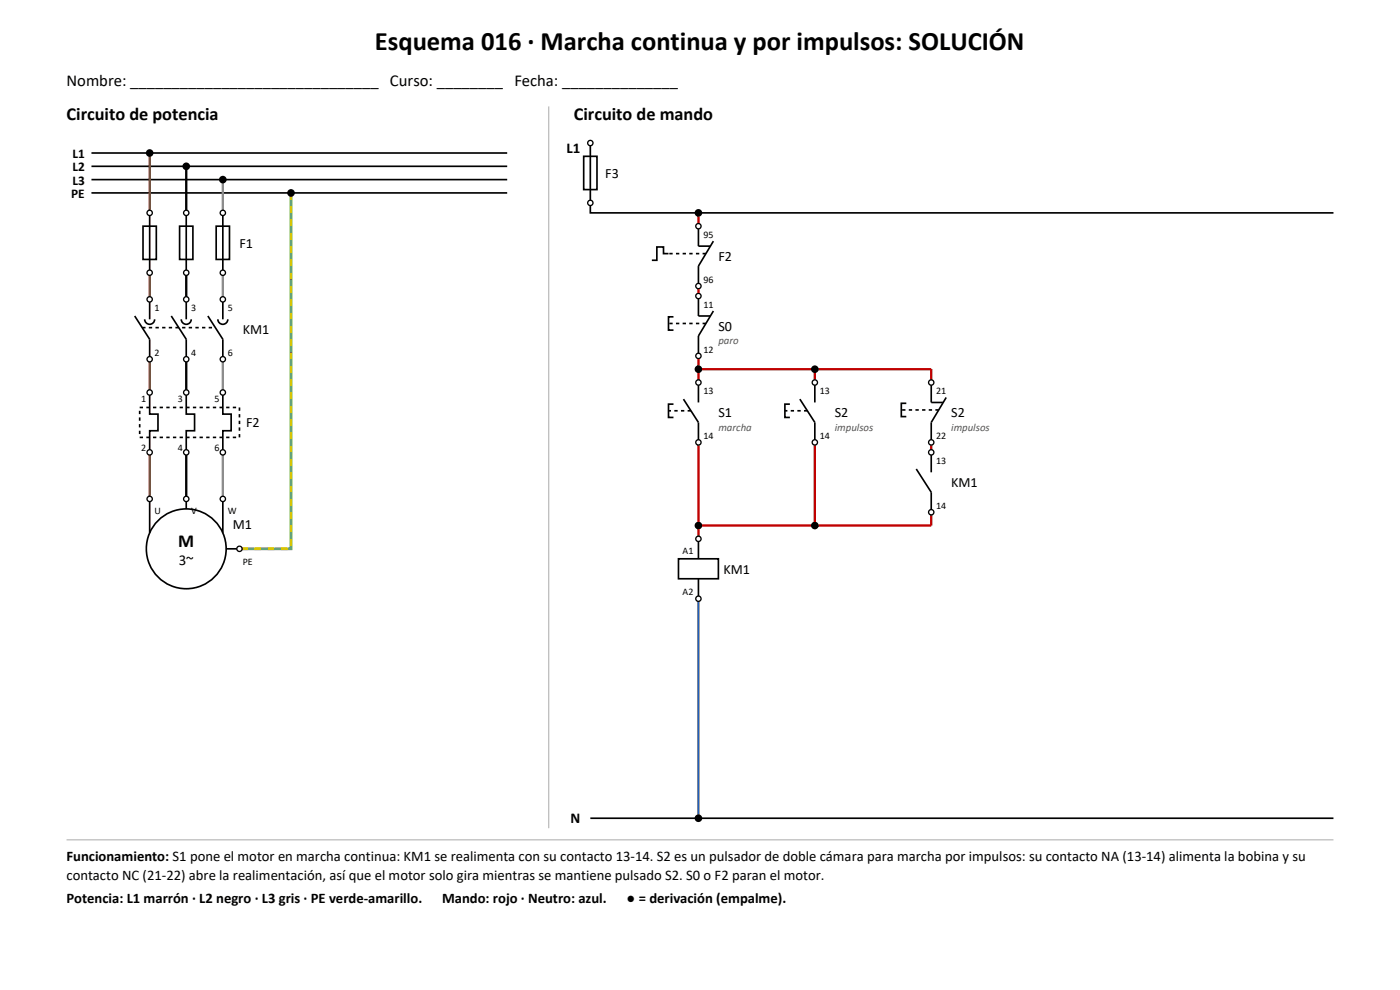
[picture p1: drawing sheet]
<svg xmlns="http://www.w3.org/2000/svg" width="297mm" height="210mm" viewBox="0 0 297 210" stroke-linecap="round" stroke-linejoin="round" font-family="sans-serif">
<path d="M116.4 22.6v153.1M14.1 178.2h268.8" fill="none" stroke="#aaa" stroke-width=".21"/>
<g fill="none" stroke="#000" stroke-width=".35">
<path d="M19.4 32.5h88.2M19.4 35.3h88.2M19.4 38.1h88.2M123.8 33.2h2.8v7h-2.8zM125.2 30.3v14.9h157.7M19.4 40.9h88.2M30.3 48h2.9v7h-2.9zM31.7 45.2v12.7M38.1 48h2.8v7h-2.8zM39.5 45.2v12.7M45.9 48h2.8v7h-2.8zM47.3 45.2v12.7"/>
<path d="M141.8 53.8h-1v-1.4h-1.5v2.8h-1M148.2 48v4.2h2.4M151.3 51.2l-3.1 5.2v4.3M28.6 67l3.1 5v4.2M30.7 67.7a1.06 1.06 0 0 0 1 1.1 1.06 1.06 0 0 0 1.1-1.1M31.7 63.5v4.2M36.3 67l3.2 5v4.2M38.5 67.7a1.06 1.06 0 0 0 1 1.1 1.06 1.06 0 0 0 1.1-1.1M39.5 63.5v4.2M44.1 67l3.2 5v4.2M46.2 67.7a1.06 1.06 0 0 0 1.1 1.1 1.06 1.06 0 0 0 1-1.1M47.3 63.5v4.2"/>
<path d="M142.9 67.2h-1.1v2.8h1.1M148.2 62.8v4.2h2.4M151.3 66l-3.1 5.3v4.2M31.7 83.3v4.5h1.8v3.6h-1.8v4.6M39.5 83.3v4.5h1.8v3.6h-1.8v4.6M47.3 83.3v4.5h1.7v3.6h-1.7v4.6M142.9 85.7h-1.1v2.8h1.1M145 84.7l3.2 4.9v4.2M148.2 81.1v4.3M167.6 85.7h-1.1v2.8h1.1M169.7 84.7l3.2 4.9v4.2M172.9 81.1v4.3"/>
<path d="M192.3 85.5h-1.1v2.9h1.1M194.4 99.5l3.2 4.9v4.3M197.6 81.1v4.3h2.4M197.6 96v4.2M200.7 84.3l-3.1 5.3v4.2M31.7 105.8v7.2M39.5 105.8v2.1M47.3 105.8v7.2M48 116.4h2.8M143.9 118.5h8.5v4.3h-8.5zM148.2 114.3v4.2M148.2 122.8v4.2"/>
<path d="M125.2 173.6h157.7"/>
<circle cx="39.5" cy="116.4" r="8.5"/>
</g>
<path d="M149.8 53.8h-8M30.2 69.5h15.5M149.8 68.6h-8M29.6 86.4h21.2v6.4h-21.2zM146.6 87.1h-4.8M171.3 87.1h-4.8M199.1 87h-7.9" fill="none" stroke="#000" stroke-width=".35" stroke-dasharray=".7 .7" stroke-linecap="butt"/>
<path d="M31.7 32.5v12.7M31.7 57.9v5.6M31.7 76.2v7.1M31.7 96v9.8" fill="none" stroke="#8b4513" stroke-width=".49"/>
<path d="M39.5 35.3v9.9M39.5 57.9v5.6M39.5 76.2v7.1M39.5 96v9.8" fill="none" stroke="#000" stroke-width=".49"/>
<path d="M47.3 38.1v7.1M47.3 57.9v5.6M47.3 76.2v7.1M47.3 96v9.8" fill="none" stroke="#8c8c8c" stroke-width=".49"/>
<path d="M61.7 40.9v75.5h-10.9" fill="none" stroke="#2e9e3e" stroke-width=".56"/>
<path d="M61.7 40.9v75.5h-10.9" fill="none" stroke="#e8c800" stroke-width=".56" stroke-dasharray="1.4 1.4" stroke-linecap="butt"/>
<path d="M148.2 45.2v2.8M148.2 60.7v2.1M148.2 75.5v5.6M148.2 78.3h49.4v2.8M172.9 78.3v2.8M148.2 93.8v20.5M172.9 93.8v17.7M197.6 93.8v2.2M197.6 108.7v2.8h-49.4" fill="none" stroke="#c00000" stroke-width=".49"/>
<path d="M148.2 127v46.6" fill="none" stroke="#1f5fbf" stroke-width=".49"/>
<g fill="#fff" stroke="#000" stroke-width=".28">
<circle cx="31.7" cy="45.2" r=".56"/>
<circle cx="31.7" cy="57.9" r=".56"/>
<circle cx="39.5" cy="45.2" r=".56"/>
<circle cx="39.5" cy="57.9" r=".56"/>
<circle cx="47.3" cy="45.2" r=".56"/>
<circle cx="47.3" cy="57.9" r=".56"/>
<circle cx="31.7" cy="63.5" r=".56"/>
<circle cx="31.7" cy="76.2" r=".56"/>
<circle cx="39.5" cy="63.5" r=".56"/>
<circle cx="39.5" cy="76.2" r=".56"/>
<circle cx="47.3" cy="63.5" r=".56"/>
<circle cx="47.3" cy="76.2" r=".56"/>
<circle cx="31.7" cy="83.3" r=".56"/>
<circle cx="31.7" cy="96" r=".56"/>
<circle cx="39.5" cy="83.3" r=".56"/>
<circle cx="39.5" cy="96" r=".56"/>
<circle cx="47.3" cy="83.3" r=".56"/>
<circle cx="47.3" cy="96" r=".56"/>
<circle cx="31.7" cy="105.8" r=".56"/>
<circle cx="39.5" cy="105.8" r=".56"/>
<circle cx="47.3" cy="105.8" r=".56"/>
<circle cx="50.8" cy="116.4" r=".56"/>
<circle cx="125.2" cy="30.3" r=".56"/>
<circle cx="125.2" cy="43" r=".56"/>
<circle cx="148.2" cy="48" r=".56"/>
<circle cx="148.2" cy="60.7" r=".56"/>
<circle cx="148.2" cy="62.8" r=".56"/>
<circle cx="148.2" cy="75.5" r=".56"/>
<circle cx="148.2" cy="81.1" r=".56"/>
<circle cx="148.2" cy="93.8" r=".56"/>
<circle cx="172.9" cy="81.1" r=".56"/>
<circle cx="172.9" cy="93.8" r=".56"/>
<circle cx="197.6" cy="81.1" r=".56"/>
<circle cx="197.6" cy="93.8" r=".56"/>
<circle cx="197.6" cy="96" r=".56"/>
<circle cx="197.6" cy="108.7" r=".56"/>
<circle cx="148.2" cy="114.3" r=".56"/>
<circle cx="148.2" cy="127" r=".56"/>
</g>
<g fill="#000">
<circle cx="31.7" cy="32.5" r=".81"/>
<circle cx="39.5" cy="35.3" r=".81"/>
<circle cx="47.3" cy="38.1" r=".81"/>
<circle cx="61.7" cy="40.9" r=".81"/>
<circle cx="148.2" cy="45.2" r=".81"/>
<circle cx="148.2" cy="78.3" r=".81"/>
<circle cx="172.9" cy="78.3" r=".81"/>
<circle cx="148.2" cy="111.5" r=".81"/>
<circle cx="172.9" cy="111.5" r=".81"/>
<circle cx="148.2" cy="173.6" r=".81"/>
</g>
<text font-size="5.6" x="79.5" y="10.6">Esquema 016 · Marcha continua y por impulsos: SOLUCIÓN</text>
<g font-size="3.9">
<text x="14.1" y="25.4">Circuito de potencia</text>
<text x="121.7" y="25.4">Circuito de mando</text>
<text x="37.8" y="116.1">M</text>
</g>
<text font-size="3.5" x="14.1" y="18.3">Nombre: ______________________________ Curso: ________ Fecha: ______________</text>
<g font-size="3.2">
<text x="120.2" y="32.5">L1</text>
<text x="37.9" y="119.9">3~</text>
<text x="121" y="174.6">N</text>
</g>
<g font-size="3.1">
<text x="14.1" y="182.7">Funcionamiento: S1 pone el motor en marcha continua: KM1 se realimenta con su contacto 13-14. S2 es un pulsador de doble cámara para marcha por impulsos: su contacto NA (13-14) alimenta la bobina y su</text>
<text x="14.1" y="186.6">contacto NC (21-22) abre la realimentación, así que el motor solo gira mientras se mantiene pulsado S2. S0 o F2 paran el motor.</text>
<text x="14.1" y="191.6">Potencia: L1 marrón · L2 negro · L3 gris · PE verde-amarillo.</text>
<text x="93.8" y="191.6">Mando: rojo · Neutro: azul.</text>
<text x="132.9" y="191.6">● = derivación (empalme).</text>
</g>
<g font-size="3">
<text x="128.4" y="37.7">F3</text>
<text x="50.8" y="52.6">F1</text>
<text x="152.4" y="55.4">F2</text>
<text x="51.5" y="70.9">KM1</text>
<text x="152.4" y="70.2">S0</text>
<text x="152.4" y="88.5">S1</text>
<text x="177.1" y="88.5">S2</text>
<text x="201.8" y="88.5">S2</text>
<text x="52.2" y="90.7">F2</text>
<text x="201.8" y="103.4">KM1</text>
<text x="49.4" y="112.2">M1</text>
<text x="153.5" y="121.7">KM1</text>
</g>
<g font-size="2.8">
<text x="15.4" y="33.5">L1</text>
<text x="15.1" y="42">PE</text>
<text x="15.4" y="36.3">L2</text>
<text x="15.4" y="39.2">L3</text>
</g>
<g font-size="2.3" fill="#555">
<text x="152.4" y="73">paro</text>
<text x="152.4" y="91.4">marcha</text>
<text x="177.1" y="91.4">impulsos</text>
<text x="201.8" y="91.4">impulsos</text>
</g>
<g font-size="2.1">
<text x="149.2" y="50.4">95</text>
<text x="149.2" y="60">96</text>
<text x="32.8" y="66">1</text>
<text x="40.6" y="66">3</text>
<text x="48.3" y="66">5</text>
<text x="149.2" y="65.3">11</text>
<text x="32.8" y="75.5">2</text>
<text x="40.6" y="75.5">4</text>
<text x="48.3" y="75.5">6</text>
<text x="149.2" y="74.8">12</text>
<text x="149.2" y="83.6">13</text>
<text x="173.9" y="83.6">13</text>
<text x="198.6" y="83.6">21</text>
<text x="30" y="85.4">1</text>
<text x="37.7" y="85.4">3</text>
<text x="45.5" y="85.4">5</text>
<text x="30" y="95.6">2</text>
<text x="37.7" y="95.6">4</text>
<text x="45.5" y="95.6">6</text>
<text x="149.2" y="93.1">14</text>
<text x="173.9" y="93.1">14</text>
<text x="198.6" y="93.1">22</text>
<text x="198.6" y="98.4">13</text>
<text x="198.6" y="107.9">14</text>
<text x="32.8" y="109">U</text>
<text x="40.6" y="109">V</text>
<text x="48.3" y="109">W</text>
<text x="51.5" y="119.9">PE</text>
<text x="144.8" y="117.5">A1</text>
<text x="144.8" y="126.3">A2</text>
</g>
</svg>
